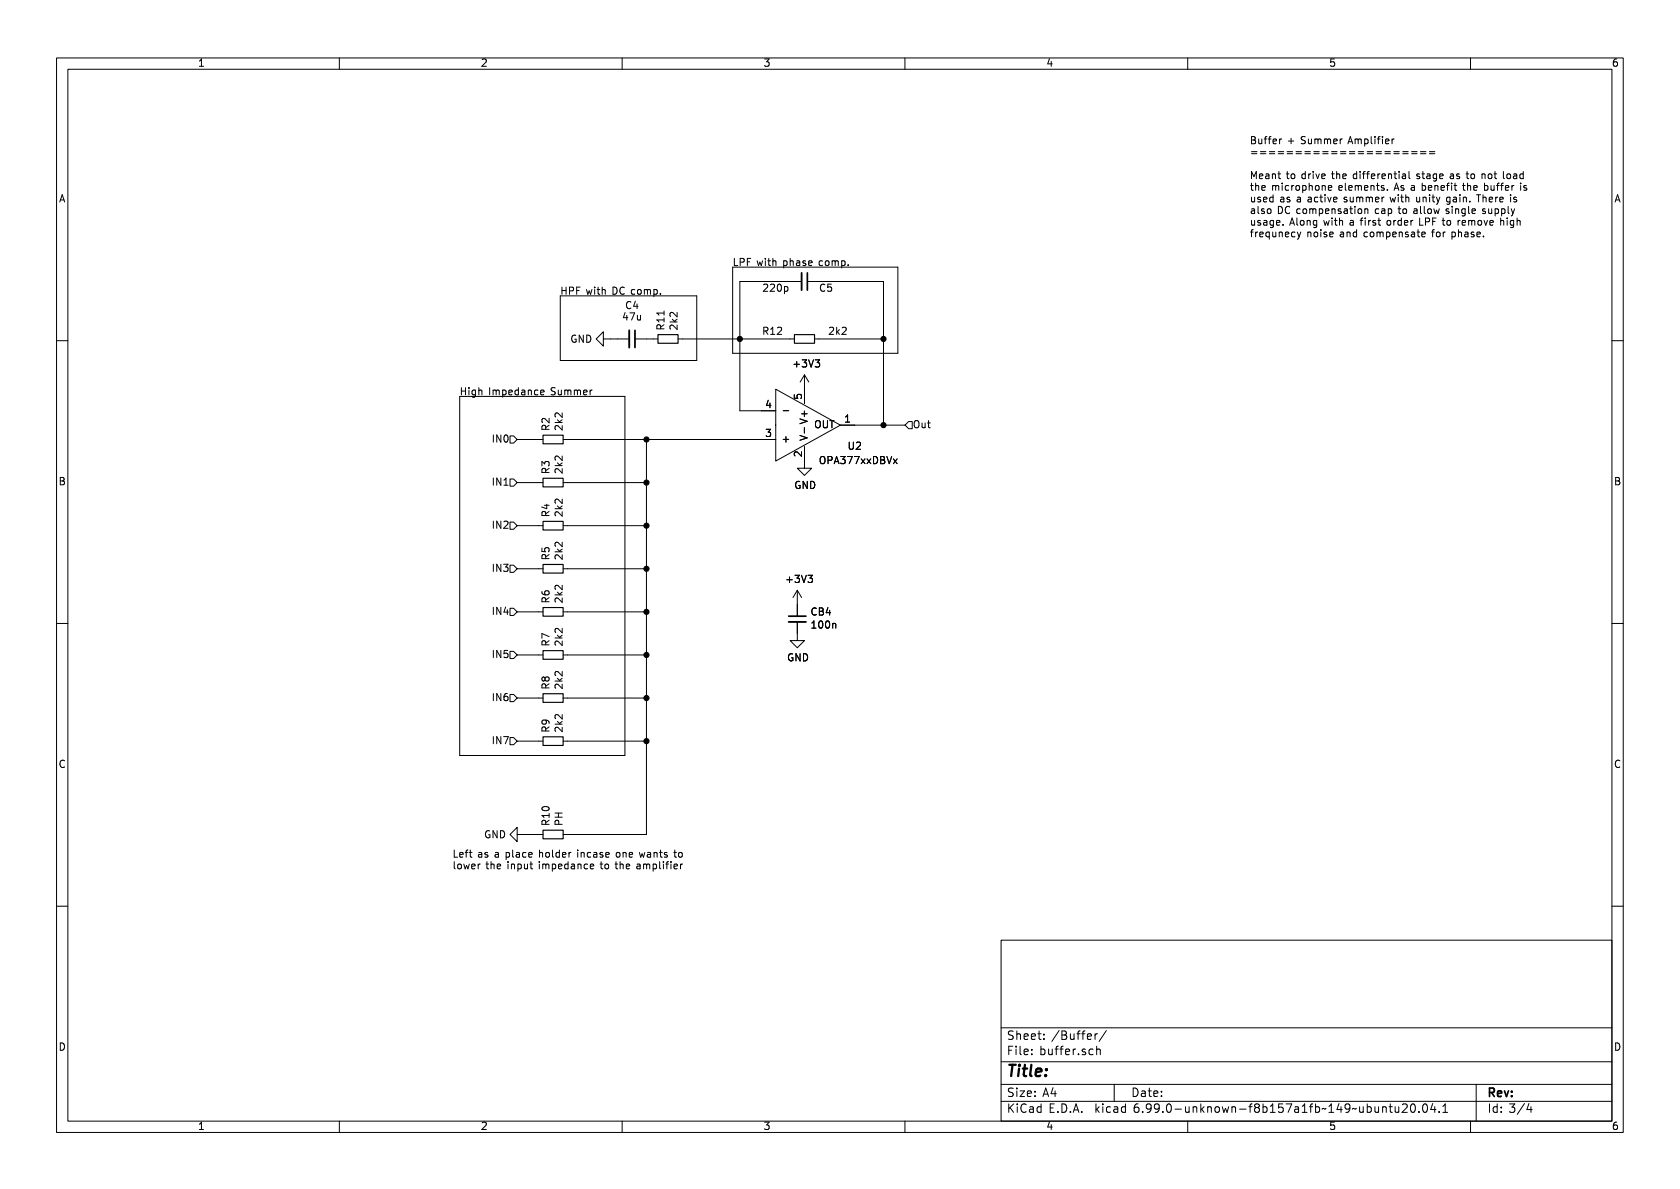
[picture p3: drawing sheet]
<svg xmlns="http://www.w3.org/2000/svg" width="297mm" height="210mm" viewBox="0 0 297 210" stroke-linecap="round" stroke-linejoin="round" font-family="sans-serif">
<g fill="none" stroke="#000" stroke-width=".18">
<path d="M10 10.2h277v190.1h-277zM12 12.2h273v186.1h-273zM60 10.2v2M110 10.2v2M160 10.2v2M210 10.2v2M260 10.2v2M242.4 24.2v1l.2 .2M243.1 24.2v.1M243.1 24.6v.8M243.3 26.8h1M243.3 27.2h1"/>
<path d="M243.5 24.6h.5M244 24.2l-.3 .1v1.1M244.4 24.2v.1M244.4 24.6v.8M244.9 26.8h.9M244.9 27.2h.9M245 25l.6-.1-.1-.3h-.3l-.2 .2v.6h.5M246.1 24.6v.8M246.4 26.8h1M246.4 27.2h1M246.5 24.6l-.4 .2M248 26.8h1"/>
<path d="M248 27.2h1M249.6 26.8h1M249.6 27.2h1M251.2 26.8h.9M251.2 27.2h.9M252.7 26.8h1M252.7 27.2h1M260.2 30.8l.3-.1 .2 .3v.5l-.2 .1-.3-.1M260.3 37.3l.6-.1-.1-.2-.4-.1-.1 .2v.6h.5M261.1 34.4h.7M261.4 39.1l.1-.1 .4 .1 .1 .5-.2 .2h-.3l-.1-.1zM261.4 34.4v1.3"/>
<path d="M262 30.9l.2-.2 .3 .1 .1 .8M262 30.7v.9M262.2 34.4v1.3M262.2 35l.2-.1h.3l.1 .8M262.4 39l.3 .8 .3-.8M262.5 32.4v1.3M262.5 32.9l.3-.1 .3 .2-.1 .6h-.5M262.6 37l-.3-.1-.2 .2 .1 .2 .4 .1v.3h-.5M263.2 30.9l.2-.2 .3 .2 .1 .5-.1 .1-.3 .1-.2-.1zM263.2 36.9l.1 .8 .3 .1 .1-.2M263.3 35.3l.6-.1-.1-.3h-.3l-.2 .1 .1 .6h.4M263.4 39.4l.6-.1v-.3h-.4l-.2 .2 .1 .6h.5"/>
<path d="M263.6 32.8l.1 .8 .3 .1 .2-.2M263.7 36.9v.9M264.1 30.7h.5M264.2 32.8v.9M264.3 30.3v1.1l.3 .2M264.4 37l.3-.1 .3 .3-.2 .5h-.4M264.4 36.9v1.3M264.4 34.9v.8M264.6 32.8h.5M264.8 34.9l-.4 .2M265.1 32.4l-.3 .2v1.1M265.2 35.3l.6-.1-.1-.3h-.3l-.2 .1v.6h.5"/>
<path d="M265.3 32.8h.5M265.3 39.1l.2-.1h.3l.1 .8M265.3 38.6v1.2M265.5 36.9v1.3M265.5 37l.4-.1 .2 .3-.1 .5h-.5M265.8 32.4l-.3 .2v1.1M265.8 30.3v1.1l.2 .2M266.2 33.2l.6-.1-.1-.2-.4-.1-.1 .2v.6h.5M266.5 30.9l.2-.2 .3 .2 .1 .5-.1 .1-.3 .1-.2-.1zM266.5 38.6v.1M266.5 39v.8M266.7 36.5v1.1l.1 .2"/>
<path d="M267.1 34.4v.2M267.1 34.9v.8M267.2 36.9l.3 .9M267.3 32.8v.9M267.5 37.8l-.3 .4M267.6 30.8h.5l.1 .8M267.6 39v1l-.2 .2h-.3M267.6 39h-.3l-.3 .2 .1 .6h.5M267.7 32.8l-.4 .2M267.8 36.9l-.3 .9M268.1 34.9h-.3l-.2 .1 .1 .2 .4 .1v.3h-.5M268.2 31.1h-.4l-.2 .2 .2 .3 .4-.1"/>
<path d="M268.2 39.1l.2-.1h.3l.1 .8M268.2 38.6v1.2M268.9 32.4v.1M268.9 32.8v.9M269.3 30.8l-.3-.1-.3 .3 .1 .5h.5M269.3 30.3v1.3M269.9 32.9l-.3-.1-.2 .2 .1 .2 .4 .1v.3h-.5M99.1 52.3h24.1v11.4h-24.1zM106.7 59.9v-1.2l-1.3 1.2 1.3 1.3v-1.3h4.6M112.3 59.9h4M115.6 51.2v1.3M115.6 51.3l.4-.1 .2 .2-.1 .6h-.5"/>
<path d="M116.8 51.9v.1M119.9 59.9h20.6M129.5 47.2h29.2v15.3h-29.2zM141.7 49.8h-10.9v22.8h6.4M142.7 49.8h13.5v25.4M144 59.9h12.2M147.5 46.1l.2 .2M147.7 46.3v.7M147.7 46.3l.2-.2 .3 .1v.8M148.8 46.2l.4-.1 .2 .3-.1 .5h-.5M148.8 46.1v1.3M150 46.8v.2"/>
<path d="M256.7 41v1.3M257.2 41.1l.1 .2v.5l-.2 .1-.4-.1M257.9 40.6v1.3M257.9 41.1v.1M258.4 41.1v.8M259.5 41.1l.1 .8M259.6 41.3l-.5 .1-.1 .2 .1 .3 .5-.1M260.2 41.1v.3l.4 .1 .1 .2-.2 .2-.4-.1M261.1 41.5l.6-.2v-.2l-.4-.1-.2 .2 .1 .6h.5M262.3 41.8v.1M10 60.2h2M81.3 70.1h29.2v63.5h-29.2z"/>
<path d="M90.2 77.1h.6l.6 .6-.6 .7h-.6zM91.4 77.7h4.6M99.6 77.7h37.6M101.9 69l.2 .2M102.1 69.2v.6M102.1 69.2l.2-.2h.3v.8M103.2 69.4l.6-.1-.1-.3h-.3l-.2 .2v.6h.5M104.3 69v.8M104.7 69l-.4 .2M114.3 77.7v69.9h-14.7M137.2 68.8l11.4 6.4-11.4 6.3zM138.5 72.6h.9"/>
<path d="M142.2 75.6v1M142.2 79v3.8h1.3l-1.3 1.3-1.2-1.3h1.2M142.2 66.3v5.1M142.2 66.3l-.7 1.3M142.2 66.3l.8 1.3M148.6 75.2h11.4M160.7 74.5h.6v1.3h-.6l-.7-.6zM285 60.2h2M90.2 92.3h.6l.6 .7-.6 .6h-.6zM90.2 84.7h.6l.6 .6-.6 .7h-.6zM90.2 99.9h.6l.6 .7-.6 .6h-.6zM91.4 85.3h4.6"/>
<path d="M91.4 93h4.6M99.6 85.3h14.7M99.6 93h14.7M10 110.2h2M90.2 115.2h.6l.6 .6-.6 .7h-.6zM90.2 107.6h.6l.6 .6-.6 .6h-.6zM91.4 115.8h4.6M91.4 108.2h4.6M91.4 100.6h4.6M99.6 115.8h14.7M99.6 108.2h14.7M99.6 100.6h14.7"/>
<path d="M141 110v3.3h1.2l-1.2 1.2-1.3-1.2h1.3M141 104.4v4.6M141 104.4l-.8 1.3M141 104.4l.7 1.3M285 110.2h2M90.2 130.4h.6l.6 .7-.6 .6h-.6zM90.2 122.8h.6l.6 .6-.6 .7h-.6zM91.4 123.4h4.6M91.4 131.1h4.6M99.6 123.4h14.7M99.6 131.1h14.7M91.4 147.6v-1.3l-1.2 1.3 1.2 1.2v-1.2h4.6"/>
<path d="M113.8 152.8v.8M113.8 152.9l.4-.1 .1 .2M114 150.7l-.2 .9-.3-.6M114.3 153l.2-.2 .3 .1 .1 .7M114.3 153v.6M114.5 150.8h.5v.8M115 151l-.4 .1-.2 .2 .2 .3 .4-.1M115.5 152.9l.3-.1 .3 .2-.1 .6h-.5M115.5 152.8v1.3M115.6 150.7v.9M115.6 150.9l.2-.2 .3 .1 .1 .8M116.6 150.7h.5"/>
<path d="M116.6 152.4v1.1l.2 .1M116.8 150.3v1.1l.3 .2M117.3 152.4v.1M117.3 152.8v.8M117.7 152.8h.5M117.9 150.8l-.3-.1-.1 .2v.2l.4 .1v.3h-.4M118.2 152.4l-.3 .2v1M118.6 152.4v.1M118.6 152.8v.8M119.1 150.7h.5M119.2 153.2l.6-.1-.1-.2-.3-.1-.2 .2v.6h.5M119.3 150.3v1.1l.3 .2"/>
<path d="M120 150.9l.2-.2 .4 .2v.4l-.1 .2-.3 .1-.2-.1zM120.3 152.8v.8M120.7 152.8l-.4 .2M10 160.2h2M177 166.3h108v32h-108zM285 160.2h2M60 198.3v2M110 198.3v2M160 198.3v2M177 194.8h108M177 191.8h108M177 187.8h108"/>
<path d="M177 181.8h108M185.8 193.4h1M186.5 192.9v1M192.3 183.3l.7-.1-.1-.3-.4-.1-.2 .2v.7h.6M193.3 185.6l-.5-.1-.3 .3v.4l.2 .2h.6M193.6 182.8v1M193.9 185.6l.2-.1 .4 .1v.9M193.9 185v1.5M194 182.8l-.2 .1-.2 .2M195.6 182.2l-1.3 2M197 191.8v3M210 198.3v2"/>
<path d="M243.1 195.7l.1 .9 .3 .1 .2-.1M243.7 195.7v1M244.5 195.8l.2-.1 .3 .1 .1 .9M244.5 195.7v1M245.6 195.7h.6M245.8 195.2v1.3l.4 .2M246.7 195.7v.9l.4 .1 .2-.1M247.3 195.7v1M248 195.3l.5-.1 .2 .1 .1 .3-.9 1.1h.9M249.6 195.3l.1-.1a.81 .81 0 0 1 .6 .6 .81 .81 0 0 1-.3 .8l-.1 .1a.81 .81 0 0 1-.6-.6 .81 .81 0 0 1 .3-.8zM250.9 196.6v.1M251.7 195.3l.2-.1a.81 .81 0 0 1 .6 .6 .81 .81 0 0 1-.3 .8l-.2 .1a.81 .81 0 0 1-.6-.6 .81 .81 0 0 1 .3-.8z"/>
<path d="M253.3 195.1l-.3 1.1h.9M253.7 195.7v1M254.5 196.6v.1M255.1 196.7h.9M255.1 195.6l.4-.4v1.5M260 198.3v2M261 191.8v6.5M269.5 195.1l-1.2 2M270.3 195.1l-.3 1.1h.9M270.7 195.7v1"/>
</g>
<path d="M111.3 58.4v3.1M141.7 48.3v3M139.4 110h3.1" fill="none" stroke="#000" stroke-width=".33"/>
<path d="M112.3 58.4v3.1M142.7 48.3v3M139.4 109h3.1" fill="none" stroke="#000" stroke-width=".3"/>
<path d="M116.3 59.2h3.6v1.5h-3.6zM140.5 59.2h3.5v1.5h-3.5zM96 77h3.6v1.5h-3.6zM96 99.8h3.6v1.5h-3.6zM96 84.6h3.6v1.5h-3.6zM96 92.2h3.6v1.5h-3.6zM96 115.1h3.6v1.5h-3.6zM96 107.4h3.6v1.6h-3.6zM96 122.7h3.6v1.5h-3.6zM96 130.3h3.6v1.5h-3.6zM96 146.8h3.6v1.5h-3.6z" fill="none" stroke="#000" stroke-width=".2"/>
<g fill="#000" stroke="#000" stroke-width=".18">
<circle cx="130.8" cy="59.9" r=".46"/>
<circle cx="156.2" cy="59.9" r=".46"/>
<circle cx="114.3" cy="77.7" r=".46"/>
<circle cx="156.2" cy="75.2" r=".46"/>
<circle cx="114.3" cy="85.3" r=".46"/>
<circle cx="114.3" cy="93" r=".46"/>
<circle cx="114.3" cy="100.6" r=".46"/>
<circle cx="114.3" cy="115.8" r=".46"/>
<circle cx="114.3" cy="108.2" r=".46"/>
<circle cx="114.3" cy="131.1" r=".46"/>
<circle cx="114.3" cy="123.4" r=".46"/>
</g>
<text font-size="2.8" x="178" y="190.6">Title:</text>
<g font-size="2.1">
<text x="178" y="184">Sheet: /Buffer/</text>
<text x="178" y="186.7">File: buffer.sch</text>
<text x="178" y="196.9">KiCad E.D.A. kicad 6.99.0-unknown-f8b157a1fb~149~ubuntu20.04.1</text>
<text x="178" y="194.1">Size: A4</text>
<text x="200" y="194.1">Date:</text>
<text x="263" y="194.1">Rev:</text>
<text x="263" y="196.9">Id: 3/4</text>
</g>
<g font-size="1.8">
<text x="35" y="11.9">1</text>
<text x="85" y="11.9">2</text>
<text x="135" y="11.9">3</text>
<text x="185" y="11.9">4</text>
<text x="235" y="11.9">5</text>
<text x="285" y="11.9">6</text>
<text x="221" y="25.7">Buffer + Summer Amplifier</text>
<text x="221" y="27.8">=====================</text>
<text x="10.3" y="35.9">A</text>
<text x="221" y="31.9">Meant to drive the differential stage as to not load</text>
<text x="221" y="33.9">the microphone elements. As a benefit the buffer is</text>
<text x="221" y="36">used as a active summer with unity gain. There is</text>
<text x="285.3" y="35.9">A</text>
<text x="221" y="38">also DC compensation cap to allow single supply</text>
<text x="221" y="40.1">usage. Along with a first order LPF to remove high</text>
<text x="129.5" y="47.2">LPF with phase comp.</text>
<text x="221" y="42.2">frequnecy noise and compensate for phase.</text>
<text x="99.1" y="52.3">HPF with DC comp.</text>
<text x="135.1" y="51.7">220p</text>
<text x="144.9" y="51.7">C5</text>
<text x="110.2" y="56.8">47u</text>
<text x="110.6" y="54.8">C4</text>
<text x="117.6" y="58.2" transform="rotate(-90 117.6 58.2)">R11</text>
<text x="119.9" y="58.2" transform="rotate(-90 119.9 58.2)">2k2</text>
<text x="135" y="59.3">R12</text>
<text x="146.7" y="59.3">2k2</text>
<text x="100.8" y="60.7">GND</text>
<text x="140.5" y="65.1">+3V3</text>
<text x="81.3" y="70.1">High Impedance Summer</text>
<text x="142" y="70.6" transform="rotate(-90 142 70.6)">5</text>
<text x="97.3" y="76.1" transform="rotate(-90 97.3 76.1)">R2</text>
<text x="99.6" y="76" transform="rotate(-90 99.6 76)">2k2</text>
<text x="135.4" y="77.5">3</text>
<text x="135.4" y="72.4">4</text>
<text x="142.9" y="78" transform="rotate(-90 142.9 78)">V-</text>
<text x="142.9" y="74.6" transform="rotate(-90 142.9 74.6)">V+</text>
<text x="143.8" y="75.8">OUT</text>
<text x="149.4" y="74.9">1</text>
<text x="161.4" y="75.8">Out</text>
<text x="87.3" y="78.4">IN0</text>
<text x="97.3" y="83.7" transform="rotate(-90 97.3 83.7)">R3</text>
<text x="99.6" y="83.6" transform="rotate(-90 99.6 83.6)">2k2</text>
<text x="138.2" y="78.4">+</text>
<text x="142" y="80.8" transform="rotate(-90 142 80.8)">2</text>
<text x="145.1" y="82.2">OPA377xxDBVx</text>
<text x="150" y="79.6">U2</text>
<text x="10.3" y="85.9">B</text>
<text x="87.3" y="86">IN1</text>
<text x="140.4" y="86.6">GND</text>
<text x="285.3" y="85.9">B</text>
<text x="87.3" y="93.6">IN2</text>
<text x="97.3" y="91.4" transform="rotate(-90 97.3 91.4)">R4</text>
<text x="99.6" y="91.2" transform="rotate(-90 99.6 91.2)">2k2</text>
<text x="87.3" y="101.2">IN3</text>
<text x="97.3" y="99" transform="rotate(-90 97.3 99)">R5</text>
<text x="99.6" y="98.8" transform="rotate(-90 99.6 98.8)">2k2</text>
<text x="97.3" y="106.6" transform="rotate(-90 97.3 106.6)">R6</text>
<text x="99.6" y="106.5" transform="rotate(-90 99.6 106.5)">2k2</text>
<text x="139.3" y="103.2">+3V3</text>
<text x="87.3" y="108.8">IN4</text>
<text x="143.4" y="108.9">CB4</text>
<text x="143.7" y="111.2">100n</text>
<text x="87.3" y="116.5">IN5</text>
<text x="97.3" y="114.2" transform="rotate(-90 97.3 114.2)">R7</text>
<text x="99.6" y="114.1" transform="rotate(-90 99.6 114.1)">2k2</text>
<text x="139.1" y="117">GND</text>
<text x="87.3" y="124.1">IN6</text>
<text x="97.3" y="121.8" transform="rotate(-90 97.3 121.8)">R8</text>
<text x="99.6" y="121.7" transform="rotate(-90 99.6 121.7)">2k2</text>
<text x="87.3" y="131.7">IN7</text>
<text x="97.3" y="129.5" transform="rotate(-90 97.3 129.5)">R9</text>
<text x="99.6" y="129.3" transform="rotate(-90 99.6 129.3)">2k2</text>
<text x="10.3" y="135.9">C</text>
<text x="285.3" y="135.9">C</text>
<text x="85.6" y="148.3">GND</text>
<text x="97.3" y="145.9" transform="rotate(-90 97.3 145.9)">R10</text>
<text x="99.6" y="146" transform="rotate(-90 99.6 146)">PH</text>
<text x="80" y="151.9">Left as a place holder incase one wants to</text>
<text x="80" y="153.9">lower the input impedance to the amplifier</text>
<text x="10.3" y="185.9">D</text>
<text x="285.3" y="185.9">D</text>
<text x="35" y="199.9">1</text>
<text x="85" y="199.9">2</text>
<text x="135" y="199.9">3</text>
<text x="185" y="199.9">4</text>
<text x="235" y="199.9">5</text>
<text x="285" y="199.9">6</text>
</g>
</svg>
